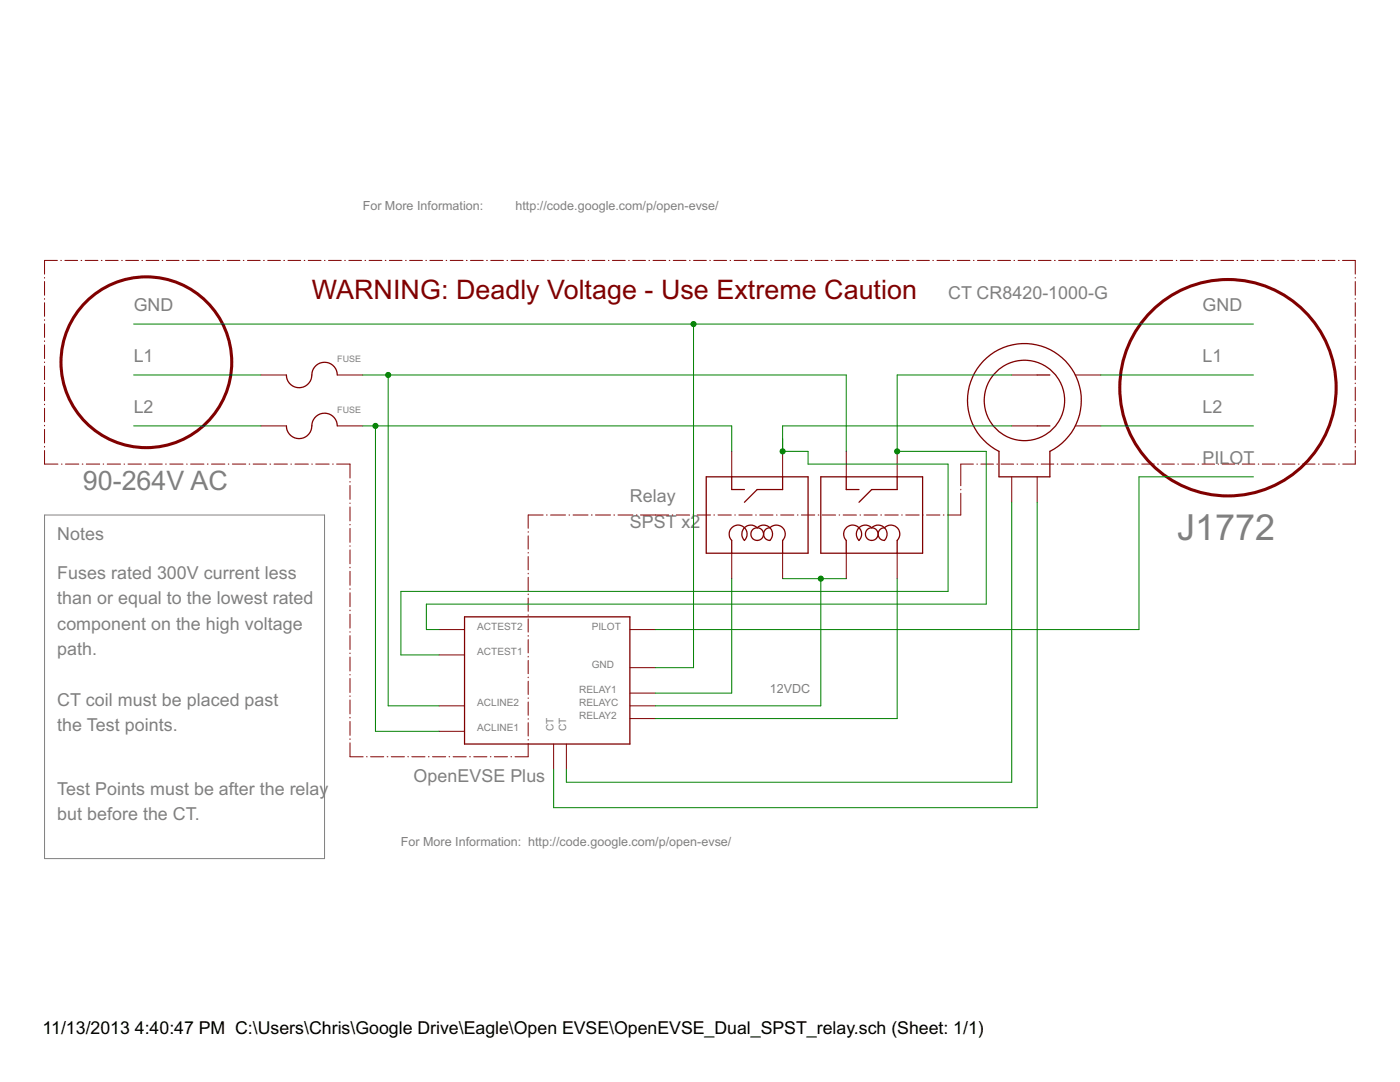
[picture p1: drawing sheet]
<svg xmlns="http://www.w3.org/2000/svg" width="279mm" height="216mm" viewBox="0 0 279 216" stroke-linecap="round" stroke-linejoin="round" font-family="sans-serif">
<path d="M8.9 102.8h55.9v68.5h-55.9z" fill="none" stroke="#808080" stroke-width=".2"/>
<g fill="none" stroke="#800000" stroke-width=".2">
<path d="M8.9 55.4v.1M8.9 56.2v2.7M8.9 59.6v.1M11.5 52h-2.6v2.7M12.1 52h.2M13 52h2.5M16.2 52h.1M17 52h2.5M20.2 52h.2M21 52h2.6M24.3 52h.1M25.1 52h2.5"/>
<path d="M28.3 52h.1M29.1 52h2.6M32.4 52h.1M33.2 52h2.5M36.4 52h.2M37.2 52h2.6M40.5 52h.1M41.3 52h2.5M44.5 52h.1M45.3 52h2.6M48.6 52h.1M49.4 52h2.5"/>
<path d="M52.6 52h.1M53.4 52h2.6M56.6 52h.2M57.5 52h2.5M60.7 52h.1M61.5 52h2.6M64.7 52h.2M65.6 52h2.5M68.8 52h.1M69.6 52h2.6M72.8 52h.2M73.7 52h2.5"/>
<path d="M76.9 52h.1M77.7 52h2.5M80.9 52h.2M81.7 52h2.6M85 52h.1M85.8 52h2.5M89 52h.2M89.9 52h2.5M93.1 52h.1M93.9 52h2.5M97.1 52h.2M97.9 52h2.6"/>
<path d="M101.2 52h.1M102 52h2.5M105.2 52h.1M106 52h2.6M109.3 52h.1M110.1 52h2.5M113.3 52h.2M114.1 52h2.6M117.4 52h.1M118.2 52h2.5M121.4 52h.1M122.2 52h2.6"/>
<path d="M125.5 52h.1M126.3 52h2.5M129.5 52h.1M130.3 52h2.6M133.5 52h.2M134.4 52h2.5M137.6 52h.1M138.4 52h2.6M141.6 52h.2M142.5 52h2.5M145.7 52h.1M146.5 52h2.6"/>
<path d="M149.7 52h.2M150.6 52h2.5M153.8 52h.1M154.6 52h2.5M157.8 52h.2M158.6 52h2.6M161.9 52h.1M162.7 52h2.5M165.9 52h.2M166.8 52h2.5M170 52h.1M170.8 52h2.5"/>
<path d="M174 52h.2M174.8 52h2.6M178.1 52h.1M178.9 52h2.5M182.1 52h.1M182.9 52h2.6M186.2 52h.1M187 52h2.5M190.2 52h.2M191 52h2.6M194.3 52h.1M195.1 52h2.5"/>
<path d="M198.3 52h.1M199.1 52h2.6M202.4 52h.1M203.2 52h2.5M206.4 52h.1M207.2 52h2.6M210.4 52h.2M211.3 52h2.5M214.5 52h.1M215.3 52h2.6M218.5 52h.2M219.4 52h2.5"/>
<path d="M222.6 52h.1M223.4 52h2.6M226.6 52h.2M227.5 52h2.5M230.7 52h.1M231.5 52h2.5M234.7 52h.2M235.5 52h2.6M238.8 52h.1M239.6 52h2.5M242.8 52h.2M243.6 52h2.6"/>
<path d="M246.9 52h.1M247.7 52h2.5M250.9 52h.2M251.7 52h2.6M255 52h.1M255.8 52h2.5M259 52h.1M259.8 52h2.6M263.1 52h.1M263.9 52h2.5M267.1 52h.2M267.9 52h2.6v2.7"/>
<path d="M270.5 55.4v.1M270.5 56.2v2.7M270.5 59.6v.1M8.9 60.4v2.7M8.9 63.8v.1M8.9 64.6v2.7M8.9 68v.1M8.9 68.8v2.7M8.9 72.2v.1M8.9 73v2.8M8.9 76.4v.2M8.9 77.3v2.7"/>
<path d="M52.1 74.8h5M67.3 74.8h5.1M201.9 74.8h5.1M214.6 74.8h5.1M270.5 60.4v2.7M270.5 63.8v.1M270.5 64.6v2.7M270.5 68v.1M270.5 68.8v2.7M270.5 72.2v.1M270.5 73v2.8M270.5 76.4v.2"/>
<path d="M270.5 77.3v2.7M8.9 80.6v.2M8.9 81.5v2.7M8.9 84.9v.1M8.9 85.7v2.7M8.9 89.1v.1M8.9 89.9v2.7h2.7M12.3 92.6h.1M13.1 92.6h2.6M16.4 92.6h.2M17.2 92.6h2.7M20.6 92.6h.1"/>
<path d="M21.4 92.6h2.6M24.7 92.6h.2M25.5 92.6h2.7M28.9 92.6h.1M29.7 92.6h2.7M33.1 92.6h.1M33.9 92.6h2.6M37.2 92.6h.2M38 92.6h2.7M41.4 92.6h.1M42.2 92.6h2.7M45.6 92.6h.1"/>
<path d="M46.4 92.6h2.6M49.7 92.6h.1M50.5 92.6h2.7M52.1 85h5M53.9 92.6h.1M54.7 92.6h2.7M58 92.6h.2M58.9 92.6h2.6M62.2 92.6h.1M63 92.6h2.7M66.4 92.6h.1M67.2 92.6h2.6v2.8"/>
<path d="M67.3 85h5.1M69.8 96.1v.1M69.8 96.9v2.8M146 90.1v5M156.2 90.1v5M168.9 90.1v5M179 90.1v5M191.7 97.6v.1M191.7 98.4v4.4h-2.6M194.3 92.6h-2.6v4.3M194.9 92.6h.2M195.7 92.6h2.6"/>
<path d="M198.9 92.6h.2M199.8 92.6h2.5M201.9 95.1v5.1M201.9 85h5.1M203 92.6h.1M203.8 92.6h2.5M207 92.6h.1M207 95.1v5.1M207.8 92.6h2.5M211 92.6h.1M211.8 92.6h2.5M214.6 85h5.1"/>
<path d="M215 92.6h.1M215.8 92.6h2.5M219 92.6h.1M219.8 92.6h2.5M223 92.6h.2M223.8 92.6h2.6M227 92.6h.2M227.9 92.6h2.5M231 92.6h.2M231.9 92.6h2.5M235.1 92.6h.1M235.9 92.6h2.5"/>
<path d="M239.1 92.6h.1M239.9 92.6h2.5M243.1 92.6h.1M243.9 92.6h2.5M247.1 92.6h.1M247.9 92.6h2.5M251.1 92.6h.1M251.9 92.6h2.5M255.1 92.6h.1M255.9 92.6h2.5M259.1 92.6h.1M259.9 92.6h2.5"/>
<path d="M263.1 92.6h.2M263.9 92.6h2.6M267.1 92.6h.2M270.5 80.6v.2M270.5 81.5v2.7M270.5 84.9v.1M270.5 85.7v2.7M270.5 89.1v.1M270.5 89.9v2.7h-2.5M69.8 100.4v.1M69.8 101.2v2.7M69.8 104.6v.2"/>
<path d="M69.8 105.4v2.8M69.8 108.9v.1M69.8 109.7v2.8M69.8 113.2v.1M69.8 114v2.8M69.8 117.5v.1M69.8 118.3v2.8M105.4 106.1v.1M105.4 106.9v2.7M105.4 110.2v.2M105.4 111.1v2.6M105.4 114.4v.1"/>
<path d="M105.4 115.2v2.6M105.4 118.5v.2M105.4 119.3v2.7M108.4 102.8h-3v2.6M109.1 102.8h.1M109.9 102.8h3M113.6 102.8h.1M114.4 102.8h2.9M118 102.8h.2M118.9 102.8h2.9M122.5 102.8h.2M123.3 102.8h3"/>
<path d="M127 102.8h.1M127.8 102.8h5.7M134.2 102.8h.1M135 102.8h2.6M138.3 102.8h.2M139.1 102.8h2.7M142.5 102.8h.1M143.3 102.8h2.6M146 110.4v5.1M146.6 102.8h.2M147.4 102.8h2.7M150.8 102.8h.1"/>
<path d="M151.6 102.8h2.7M155 102.8h.1M155.8 102.8h2.6M156.2 110.4v5.1M159.1 102.8h.2M159.9 102.8h2.7M163.3 102.8h.1M164.1 102.8h2.7M167.4 102.8h.2M168.3 102.8h2.6M168.9 110.4v5.1M171.6 102.8h.1"/>
<path d="M172.4 102.8h2.7M175.8 102.8h.1M176.6 102.8h2.7M179 110.4v5.1M179.9 102.8h.2M180.8 102.8h2.6M184.1 102.8h.1M184.9 102.8h2.7M188.3 102.8h.1M69.8 121.7v.2M69.8 122.6v2.7M69.8 126v.2"/>
<path d="M69.8 126.8v2.8M69.8 130.3v.1M69.8 131.1v2.8M69.8 134.6v.1M69.8 135.4v2.8M69.8 138.9v.1M69.8 139.7v2.8M87.6 125.6h5.1M87.6 130.7h5.1M105.4 122.7v.1M105.4 123.5v2.6M105.4 126.8v.2"/>
<path d="M105.4 127.6v2.7M105.4 131v.1M105.4 131.8v2.6M105.4 135.1v.1M105.4 135.9v2.7M105.4 139.3v.1M125.7 125.6h5.1M125.7 133.2h5.1M125.7 138.3h5.1M69.8 143.1v.2M69.8 144v2.7M69.8 147.4v.2"/>
<path d="M69.8 148.2v2.8h2.7M73.2 151h.1M74 151h2.6M77.3 151h.1M78.1 151h2.6M81.4 151h.1M82.2 151h2.6M85.5 151h.1M86.3 151h2.6M87.6 140.8h5.1M87.6 145.9h5.1M89.6 151h.1"/>
<path d="M90.4 151h2.6M93.7 151h.2M94.6 151h2.6M97.9 151h.1M98.7 151h2.6M102 151h.1M105.4 140.1v2.6M105.4 143.4v.1M105.4 144.2v2.7M105.4 147.6v.1M105.4 148.4v2.6h-2.6M110.5 148.5v5"/>
<path d="M113 148.5v5M125.7 140.8h5.1M125.7 143.4h5.1"/>
</g>
<g fill="none" stroke="#800000" stroke-width=".61">
<circle cx="29.2" cy="72.3" r="17"/>
<circle cx="245.1" cy="77.4" r="21.6"/>
</g>
<g fill="none" stroke="#800000" stroke-width=".25">
<path d="M57.1 74.8a2.58 2.58 0 0 0 2.9 2.6 2.58 2.58 0 0 0 2.3-3 2.54 2.54 0 0 1 2.7-2.1 2.54 2.54 0 0 1 2.3 2.5M196.2 72.1a11.4 11.4 0 0 1 17.4 1.1 11.4 11.4 0 0 1-4.1 16.9v5h-10.1v-5a11.4 11.4 0 0 1-3.2-18zM207 74.8h2.5M57.1 85a2.58 2.58 0 0 0 2.9 2.5 2.58 2.58 0 0 0 2.3-3 2.54 2.54 0 0 1 2.7-2 2.54 2.54 0 0 1 2.3 2.5M140.9 95.1h20.4v15.3h-20.4zM146 95.1v2.6h2.6M156.2 95.1v2.6h-5.1l-2.5 2.5M163.8 95.1h20.3v15.3h-20.3zM168.9 95.1v2.6h2.5M179 95.1v2.6h-5l-2.6 2.5M207 85h2.5M151.1 105.3a1.8 1.8 0 0 0-2.5 0 1.8 1.8 0 0 0 0 2.5 1.8 1.8 0 0 0 0-2.5 1.8 1.8 0 0 0-2.6 0 1.8 1.8 0 0 0 0 2.5v2.6"/>
<path d="M151.1 105.3a1.8 1.8 0 0 1 2.6 0 1.8 1.8 0 0 1-.1 2.5 1.27 1.27 0 0 1-1.2-1.2 1.27 1.27 0 0 1 1.2-1.3 1.8 1.8 0 0 1 2.6 0 1.8 1.8 0 0 1 0 2.5v2.6M174 105.3a1.8 1.8 0 0 0-2.6 0 1.8 1.8 0 0 0 0 2.5 1.8 1.8 0 0 0 0-2.5 1.8 1.8 0 0 0-2.5 0 1.8 1.8 0 0 0 0 2.5v2.6M174 105.3a1.8 1.8 0 0 1 2.5 0 1.8 1.8 0 0 1 0 2.5 1.27 1.27 0 0 1-1.2-1.2 1.27 1.27 0 0 1 1.2-1.3 1.8 1.8 0 0 1 2.5 0 1.8 1.8 0 0 1 0 2.5v2.6M92.7 123.1h33v25.4h-33z"/>
<circle cx="204.4" cy="79.9" r="8"/>
<circle cx="151.1" cy="106.6" r="1.27"/>
<circle cx="174" cy="106.6" r="1.27"/>
</g>
<g fill="none" stroke="#008000" stroke-width=".2">
<path d="M26.7 74.8h25.4M26.7 64.7h223.4M72.4 74.8h96.5v15.3M77.5 74.8v66h10.1M138.4 64.7v68.5h-7.6M201.9 74.8h-22.9v15.3h17.8v30.4h-111.7v5.1h2.5M219.7 74.8h30.4M26.7 85h25.4M72.4 85h73.6v5.1M74.9 85v60.9h12.7M201.9 85h-45.7v5.1h5.1v2.5h27.9v25.4h-109.2v12.7h7.6M219.7 85h30.4"/>
<path d="M250.1 95.1h-22.8v30.5h-96.5M146 115.5v22.8h-15.2M156.2 115.5h12.7M163.8 115.5v25.3h-33M179 115.5v27.9h-48.2M201.9 100.2v55.9h-88.9v-2.6M207 100.2v61h-96.5v-7.7"/>
</g>
<g fill="#008000" stroke="#008000" stroke-width=".2">
<circle cx="179" cy="90.1" r=".51"/>
<circle cx="77.5" cy="74.8" r=".51"/>
<circle cx="138.4" cy="64.7" r=".51"/>
<circle cx="74.9" cy="85" r=".51"/>
<circle cx="156.2" cy="90.1" r=".51"/>
<circle cx="163.8" cy="115.5" r=".51"/>
</g>
<text font-size="8" fill="#808080" x="234.9" y="107.8">J1772</text>
<text font-size="6" fill="#800000" x="62.2" y="59.6">WARNING: Deadly Voltage - Use Extreme Caution</text>
<text font-size="6" fill="#808080" x="16.5" y="97.7">90-264V AC</text>
<g font-size="4" fill="#808080">
<text x="189.2" y="59.6">CT CR8420-1000-G</text>
<text x="26.7" y="62.1">GND</text>
<text x="240" y="62.1">GND</text>
<text x="26.7" y="72.3">L1</text>
<text x="240" y="72.3">L1</text>
<text x="26.7" y="82.4">L2</text>
<text x="240" y="82.4">L2</text>
<text x="240" y="92.6">PILOT</text>
<text x="125.7" y="100.2">Relay</text>
<text x="11.4" y="107.8">Notes</text>
<text x="125.7" y="105.3">SPST x2</text>
<text x="11.4" y="115.5">Fuses rated 300V current less</text>
<text x="11.4" y="120.5">than or equal to the lowest rated</text>
<text x="11.4" y="125.6">component on the high voltage</text>
<text x="11.4" y="130.7">path.</text>
<text x="11.4" y="140.9">CT coil must be placed past</text>
<text x="11.4" y="145.9">the Test points.</text>
<text x="11.4" y="158.6">Test Points must be after the relay</text>
<text x="82.5" y="156.1">OpenEVSE Plus</text>
<text x="11.4" y="163.7">but before the CT.</text>
</g>
<g font-size="4">
<text x="8.5" y="206.4">11/13/2013</text>
<text x="26.9" y="206.4">4:40:47 PM C:\Users\Chris\Google Drive\Eagle\Open EVSE\OpenEVSE_Dual_SPST_relay.sch (Sheet: 1/1)</text>
</g>
<g font-size="2.8" fill="#808080">
<text x="72.4" y="41.8">For More Information:</text>
<text x="102.9" y="41.8">http://code.google.com/p/open-evse/</text>
<text x="153.7" y="138.3">12VDC</text>
<text x="80" y="168.8">For More Information: http://code.google.com/p/open-evse/</text>
</g>
<g font-size="2.2" fill="#808080">
<text x="95.2" y="125.6">ACTEST2</text>
<text x="118.1" y="125.6">PILOT</text>
<text x="95.2" y="130.7">ACTEST1</text>
<text x="118.1" y="133.2">GND</text>
<text x="95.2" y="140.9">ACLINE2</text>
<text x="115.6" y="138.3">RELAY1</text>
<text x="115.6" y="140.9">RELAYC</text>
<text x="115.6" y="143.4">RELAY2</text>
<text x="95.2" y="145.9">ACLINE1</text>
<text x="110.5" y="145.9" transform="rotate(-90 110.5 145.9)">CT</text>
<text x="113" y="145.9" transform="rotate(-90 113 145.9)">CT</text>
</g>
<g font-size="2" fill="#808080">
<text x="67.3" y="72.3">FUSE</text>
<text x="67.3" y="82.4">FUSE</text>
</g>
</svg>
